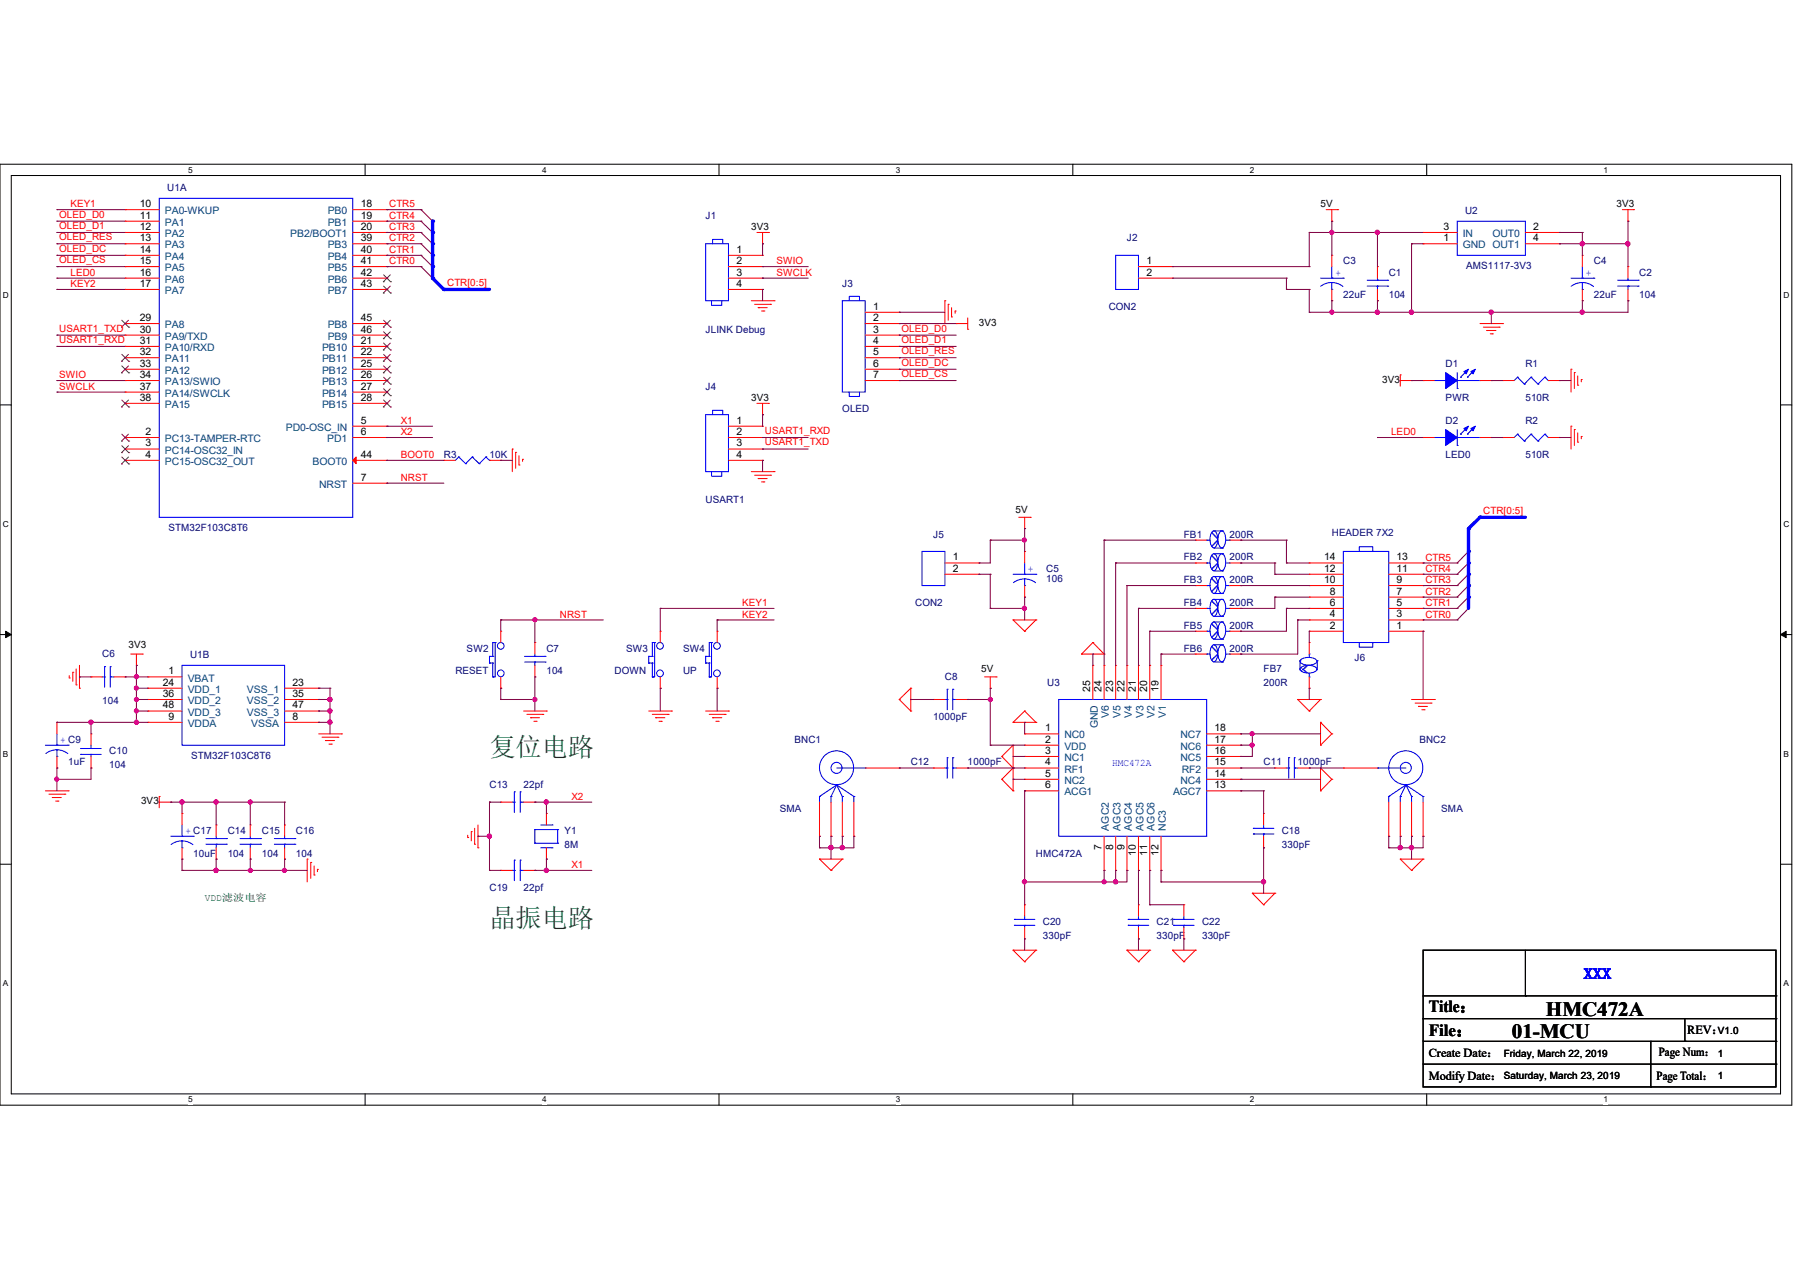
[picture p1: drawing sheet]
# OrCAD Capture schematic HMC472A_SCH.DSN
size Custom; title: HMC472A; rev: V1.0

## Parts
BNC1  SMA  [BNC5_2R54_7R7_SM_V]
BNC2  SMA  [BNC5_2R54_7R7_SM_V]
C1  104  [C0603]
C2  104  [C0603]
C3  22uF  [TA3216]
C4  22uF  [TA3216]
C5  106  [TA3216]
C6  104  [C0603]
C7  104  [C0603]
C8  1000pF  [C0603]
C9  1uF  [TA3216]
C10  104  [C0603]
C11  1000pF  [C0603]
C12  1000pF  [C0603]
C13  22pf  [C0603]
C14  104  [C0603]
C15  104  [C0603]
C16  104  [C0603]
C17  10uF  [TA3216]
C18  330pF  [C0603]
C19  22pf  [C0603]
C20  330pF  [C0603]
C21  330pF  [C0603]
C22  330pF  [C0603]
D1  PWR  [LED0603]
D2  LED0  [LED0603]
FB1  200R  [L0603]
FB2  200R  [L0603]
FB3  200R  [L0603]
FB4  200R  [L0603]
FB5  200R  [L0603]
FB6  200R  [L0603]
FB7  200R  [L0603]
J1  JLINK Debug  [1_25_PWT_4P]
J2  CON2  [KF_2EDG_3_81X2]
J3  OLED  [SIP-7]
J4  USART1  [1_25_PWT_4P]
J5  CON2  [KF_2EDG_3_81X2]
J6  HEADER 7X2  [CON_2R54_2X7]
R1  510R  [R0603]
R2  510R  [R0603]
R3  10K  [R0603]
SW2  RESET  [BUTTON_2P_SMD]
SW3  DOWN  [BUTTON_2P_SMD]
SW4  UP  [BUTTON_2P_SMD]
U1  STM32F103C8T6  [LQFP-48]  (sections A,B)
U2  AMS1117-3V3  [SOT-223]
U3  HMC472A  [QFN-24]
Y1  8M  [CRY_HC_49U_SMD]

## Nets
3V3: C2.1 C4.1 C6.2 C9.1 C10.2 C14.1 C15.1 C16.1 C17.1 D1.2(ANODE) J1.1 J3.2 J4.1 U1.1(VBAT) U1.9(VDDA) U1.24(VDD_1) U1.36(VDD_2) U1.48(VDD_3) U2.2(OUT0) U2.4(OUT1)
5V: C1.1 C3.1 C5.1 C8.2 J2.1 J5.1 U2.3(IN) U3.2(VDD)
AGND: BNC1.2(GND) BNC1.3(GND) BNC1.4(GND) BNC1.5(GND) BNC2.2(GND) BNC2.3(GND) BNC2.4(GND) BNC2.5(GND) C5.2 C8.1 C18.1 C20.1 C21.1 C22.1 FB7.1 J5.2 U3.1(NC0) U3.3(NC1) U3.5(NC2) U3.12(NC3) U3.14(NC4) U3.16(NC5) U3.17(NC6) U3.18(NC7) U3.25(GND)
GND: C1.2 C2.2 C3.2 C4.2 C6.1 C7.2 C9.2 C10.1 C13.1 C14.2 C15.2 C16.2 C17.2 C19.1 J1.4 J2.2 J3.1 J4.4 J6.1 R1.2 R2.2 R3.2 SW2.1 SW3.1 SW4.1 U1.8(VSSA) U1.23(VSS_1) U1.35(VSS_2) U1.47(VSS_3) U2.1(GND)
BOOT0: R3.1 U1.44(BOOT0)
CTR0: J6.3 U1.41(PB5)
CTR1: J6.5 U1.40(PB4)
CTR2: J6.7 U1.39(PB3)
CTR3: J6.9 U1.20(PB2/BOOT1)
CTR4: J6.11 U1.19(PB1)
CTR5: J6.13 U1.18(PB0)
KEY1: SW3.2 U1.10(PA0-WKUP)
KEY2: SW4.2 U1.17(PA7)
LED0: D2.2(ANODE) U1.16(PA6)
NRST: C7.1 SW2.2 U1.7(NRST)
OLED_CS: J3.7 U1.15(PA5)
OLED_D0: J3.3 U1.11(PA1)
OLED_D1: J3.4 U1.12(PA2)
OLED_DC: J3.6 U1.14(PA4)
OLED_RES: J3.5 U1.13(PA3)
SWCLK: J1.3 U1.37(PA14/SWCLK)
SWIO: J1.2 U1.34(PA13/SWIO)
USART1_RXD: J4.2 U1.31(PA10/RXD)
USART1_TXD: J4.3 U1.30(PA9/TXD)
X1: C19.2 U1.5(PD0-OSC_IN) Y1.1
X2: C13.2 U1.6(PD1) Y1.2
N26655: D1.1(CATHODE) R1.1
N34017: C12.2 U3.4(RF1)
N34061: BNC1.1 C12.1
N34081: C20.2 U3.6(ACG1) U3.7(AGC2) U3.8(AGC3) U3.9(AGC4)
N34141: C21.2 U3.10(AGC5)
N34189: C22.2 U3.11(AGC6)
N34237: C18.2 U3.13(AGC7)
N34253: C11.1 U3.15(RF2)
N34307: BNC2.1 C11.2
N34347: FB1.1 U3.24(V6)
N34451: FB2.1 U3.23(V5)
N34459: FB3.1 U3.22(V4)
N34467: FB4.1 U3.21(V3)
N34475: FB5.1 U3.20(V2)
N34483: FB6.1 U3.19(V1)
N34491: FB1.2 J6.14
N34527: FB2.2 J6.12
N34539: FB3.2 J6.10
N34543: FB4.2 J6.8
N34555: FB5.2 J6.6
N34567: FB6.2 J6.4
N37032: FB7.2 J6.2
N45168: D2.1(CATHODE) R2.1

Not connected (* = marked no-connect by the designer): U1 2(PC13-TAMPER-RTC)* 3(PC14-OSC32_IN)* 4(PC15-OSC32_OUT)* 21(PB10)* 22(PB11)* 25(PB12)* 26(PB13)* 27(PB14)* 28(PB15)* 29(PA8)* 32(PA11)* 33(PA12)* 38(PA15)* 42(PB6)* 43(PB7)* 45(PB8)* 46(PB9)*

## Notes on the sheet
- 复位电路
- VDD滤波电容
- 晶振电路
